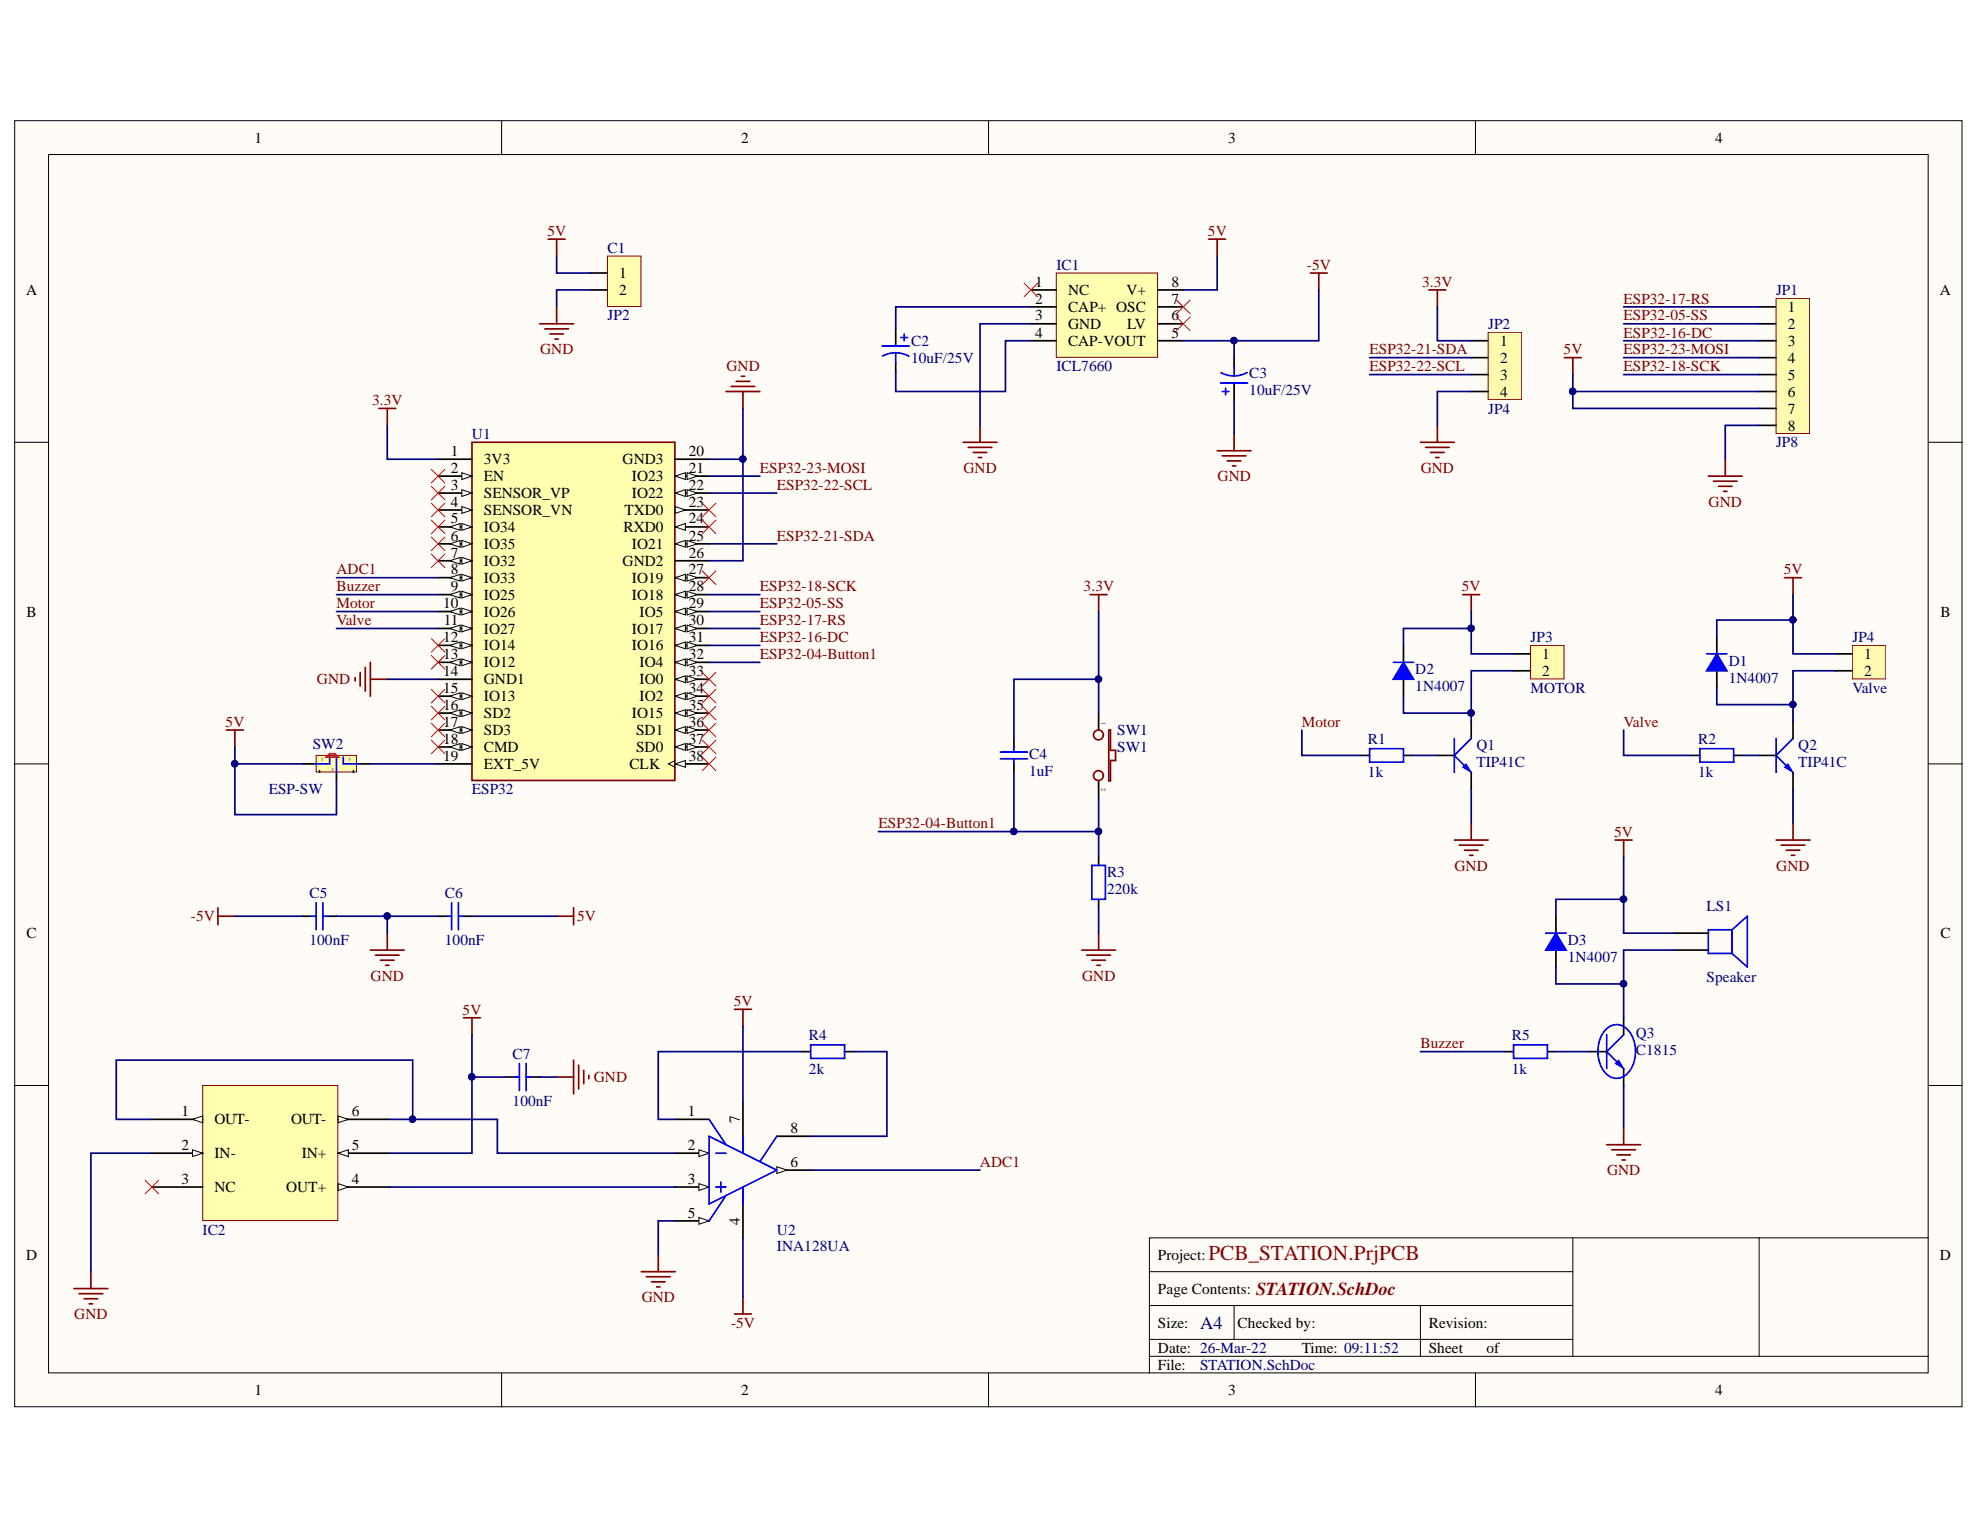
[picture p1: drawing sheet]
# Altium project PCB_STATION.PrjPCB
1 sheet, 29 parts. Net scope: global (net labels, ports and power ports of the same name join across sheets).
Board file: STATION_CT.PcbDoc

## Sheet STATION.SchDoc: =ProjectName
size A4; Author: Ven; CompanyName: IMET; Revision: v.1.0; SheetTotal: 9

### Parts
C1  JP2  [JP2-C1T]
C2  10uF/25V  [C8mm]
C3  10uF/25V  [C8mm]
C4  1uF  [CAP_0805]
C5  100nF  [CAP_0805]
C6  100nF  [CAP_0805]
C7  100nF  [CAP_0805]
D1  1N4007  [SMA]
D2  1N4007  [SMA]
D3  1N4007  [SMA]
IC1  ICL7660  [SOP-8]
IC2  MPS20N0040D-D  [SOP-6]  (value not drawn)
JP1  JP8  [CON8]
JP2  JP4  [CON4]
JP3  MOTOR  [CON2]
JP4  Valve  [CON2]
LS1  Speaker  [SPEAKER]
Q1  TIP41C  [TO-252]
Q2  TIP41C  [TO-252]
Q3  C1815  [SOT23]
R1  1k  [RES-SMD-0805]
R2  1k  [RES-SMD-0805]
R3  220k  [RES-SMD-0805]
R4  2k  [RES-SMD-0805]
R5  1k  [RES-SMD-0805]
SW1  SW1  [SW2]
SW2  ESP-SW  [SW102]
U1  ESP32  [MODULE_ESP32-DEVKITC-32D]
U2  INA128UA  [SOP-8]

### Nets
3.3V: C4.2 JP2.1 SW1.1 U1.1(3V3)
5V: C1.1 C6.2 C7.1 D1.2(K) D2.2(K) D3.2(K) IC1.8(V+) IC2.5(IN+) JP1.6 JP1.7 JP3.1 JP4.1 LS1.1 SW2.1 SW2.2 U2.7(V+)
-5V: C3.2 C5.1 IC1.5(VOUT) U2.4(V-)
GND: C1.2 C3.1 C5.2 C6.1 C7.2 IC1.3(GND) IC2.2(IN-) JP1.8 JP2.4 Q1.3(E) Q2.3(E) Q3.3(E) R3.1 U1.14(GND1) U1.20(GND3) U1.26(GND2) U2.5(REF)
ADC1: U1.8(IO33) U2.6(OUT)
Buzzer: R5.2 U1.9(IO25)
ESP32-04-Button1: C4.1 R3.2 SW1.2 U1.32(IO4)
ESP32-05-SS: JP1.2 U1.29(IO5)
ESP32-16-DC: JP1.3 U1.31(IO16)
ESP32-17-RS: JP1.1 U1.30(IO17)
ESP32-18-SCK: JP1.5 U1.28(IO18)
ESP32-21-SDA: JP2.2 U1.25(IO21)
ESP32-22-SCL: JP2.3 U1.22(IO22)
ESP32-23-MOSI: JP1.4 U1.21(IO23)
Motor: R1.2 U1.10(IO26)
Valve: R2.2 U1.11(IO27)
NetC2_1: C2.1 IC1.2(CAP+)
NetC2_2: C2.2 IC1.4(CAP-)
NetD1_1: D1.1(A) JP4.2 Q2.2(C)
NetD2_1: D2.1(A) JP3.2 Q1.2(C)
NetD3_1: D3.1(A) LS1.2 Q3.2(C)
NetIC2_1: IC2.1(OUT-) IC2.6(OUT-) U2.2(-IN)
NetIC2_4: IC2.4(OUT+) U2.3(+IN)
NetQ1_1: Q1.1(B) R1.1
NetQ2_1: Q2.1(B) R2.1
NetQ3_1: Q3.1(B) R5.1
NetR4_1: R4.1 U2.8(RG)
NetR4_2: R4.2 U2.1(RG)
NetSW2_3: SW2.3 U1.19(EXT_5V)

Not connected (* = marked no-connect by the designer): IC1 1(NC)* 6(LV)* 7(OSC)*; IC2 3(NC)*; SW2 4 5; U1 2(EN)* 3(SENSOR_VP)* 4(SENSOR_VN)* 5(IO34)* 6(IO35)* 7(IO32)* 12(IO14)* 13(IO12)* 15(IO13)* 16(SD2)* 17(SD3)* 18(CMD)* 23(TXD0)* 24(RXD0)* 27(IO19)* 33(IO0)* 34(IO2)* 35(IO15)* 36(SD1)* 37(SD0)* 38(CLK)*
